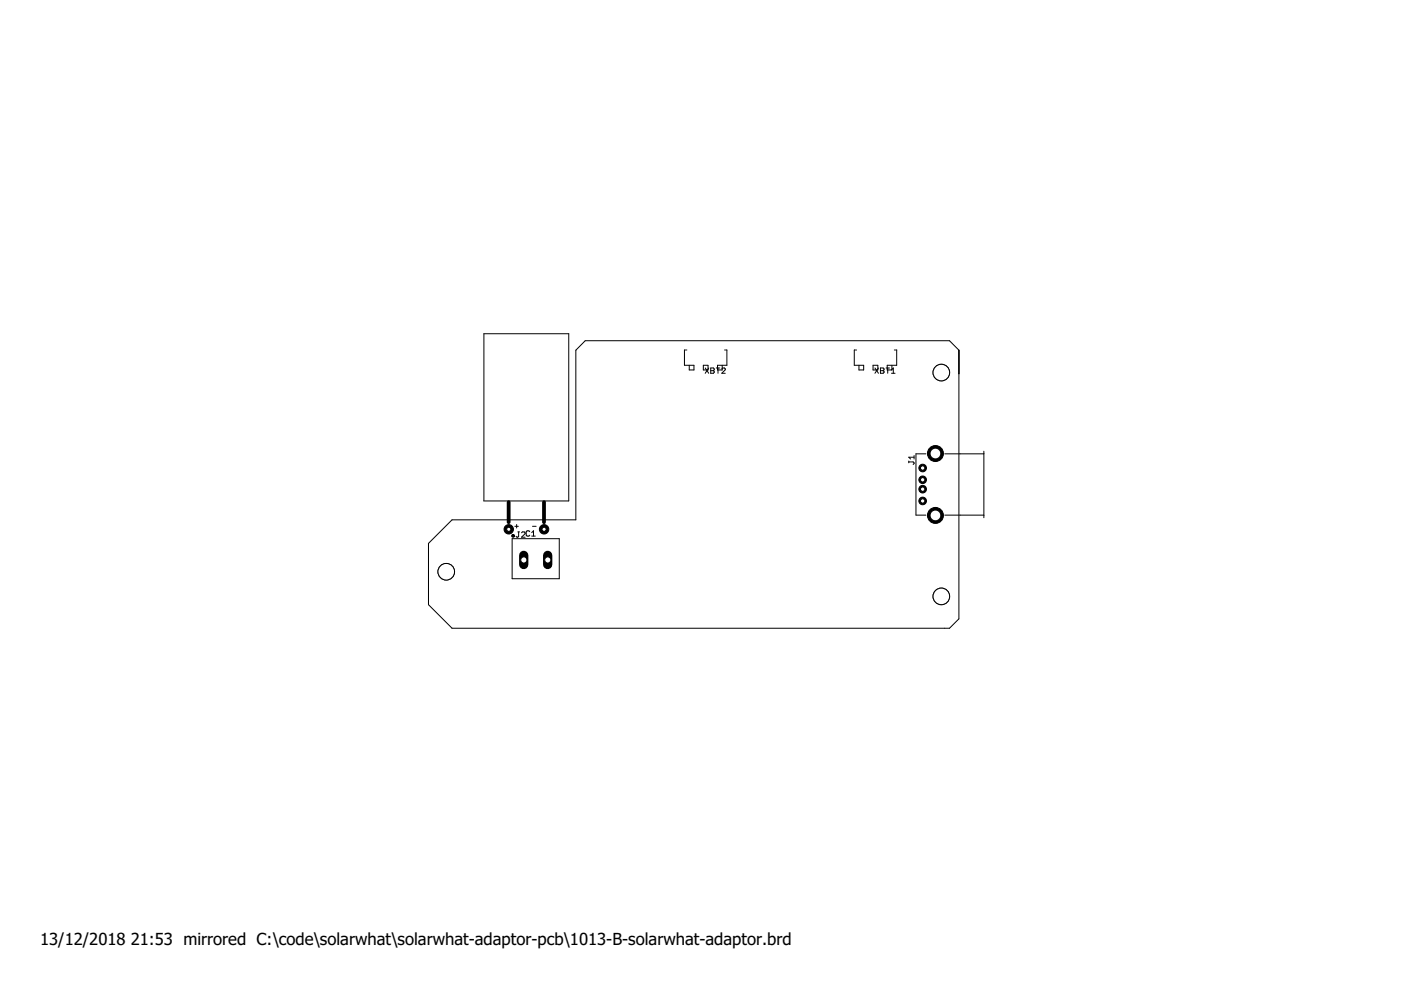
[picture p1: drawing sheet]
<svg xmlns="http://www.w3.org/2000/svg" width="297mm" height="210mm" viewBox="0 0 297 210" stroke-linecap="round" stroke-linejoin="round" font-family="sans-serif">
<g fill="none" stroke="#000" stroke-width=".21">
<path d="M102.6 70.8h18v35.4h-18zM145.6 74.2h-.5v3.2h2v1h-1v-1M149.1 77.4h1v1h-1zM149.5 78l.8 1.1M150.3 78l-.8 1.1M150.7 78h.6l.1 .2-.1 .4 .1 .4-.1 .1h-.6zM150.7 78.6h.6M151.8 78h.8M152.2 78v1.1M153 78.2l.2-.2h.4l.2 .2v.2l-.8 .7h.8M153.6 74.2h.5v3.2h-2v1h1v-1M181.6 74.2h-.5v3.2h2v1h-1v-1"/>
<path d="M185.1 77.4h1v1h-1zM185.5 78l.7 1.1M186.2 78l-.7 1.1M186.7 78h.5l.2 .2-.2 .4 .2 .4-.2 .1h-.5zM186.7 78.6h.5M187.9 78h.7M188.2 78v1.1M189 79.1h.8M189 78.4l.4-.4v1.1M189.6 74.2h.5v3.2h-2v1h1v-1M192.7 97.9h.9l.2 .2-.2 .4M192.7 97.7v.4"/>
<path d="M193.8 96.6v.7M193.8 96.9h-1.1l.4 .4M196.3 96.2h-2.1v13h2.1M200.3 96.2h8.3M208.6 95.7v14.1M108.6 114.2h10v8.5h-10zM109.2 111.6h.7M109.5 111.2v.8M109.8 112.8h.4M110 112.8v.9l-.2 .2-.4-.2M110.6 113l.2-.2h.3l.2 .2v.2l-.7 .7h.7M112.3 112.7l-.2-.2h-.3l-.2 .2v.8l.2 .2h.3l.2-.2"/>
<path d="M112.7 113.7h.8M112.7 112.9l.4-.4v1.2M112.9 111.6h.8M200.3 109.2h8.3"/>
</g>
<path d="M107.8 106.5v4.2M115.3 106.5v4.2" fill="none" stroke="#000" stroke-width=".8"/>
<g fill="#000" stroke="#000" stroke-width=".21">
<path d="M108.5 113.4h.5l.1 .2h-.4h.4l-.1 .2h-.5z" fill-rule="evenodd"/>
<circle cx="198.3" cy="96.2" r="1.69"/>
</g>
<circle cx="198.3" cy="96.2" r="1.14" fill="#fff" stroke="#000" stroke-width=".21"/>
<circle cx="198.3" cy="109.3" r="1.69" fill="#000" stroke="#000" stroke-width=".21"/>
<circle cx="198.3" cy="109.3" r="1.14" fill="#fff" stroke="#000" stroke-width=".21"/>
<circle cx="195.6" cy="99.2" r=".8" fill="#000" stroke="#000" stroke-width=".21"/>
<circle cx="195.6" cy="99.2" r=".47" fill="#fff" stroke="#000" stroke-width=".21"/>
<circle cx="195.6" cy="101.7" r=".8" fill="#000" stroke="#000" stroke-width=".21"/>
<circle cx="195.6" cy="101.7" r=".47" fill="#fff" stroke="#000" stroke-width=".21"/>
<circle cx="195.6" cy="103.7" r=".8" fill="#000" stroke="#000" stroke-width=".21"/>
<circle cx="195.6" cy="103.7" r=".47" fill="#fff" stroke="#000" stroke-width=".21"/>
<circle cx="195.6" cy="106.2" r=".8" fill="#000" stroke="#000" stroke-width=".21"/>
<circle cx="195.6" cy="106.2" r=".47" fill="#fff" stroke="#000" stroke-width=".21"/>
<path d="M111 117.8v1.9" fill="none" stroke="#000" stroke-width="2"/>
<circle cx="111.1" cy="118.7" r=".66" fill="#fff" stroke="#000" stroke-width=".21"/>
<path d="M116.1 117.8v1.9" fill="none" stroke="#000" stroke-width="2"/>
<circle cx="116.1" cy="118.7" r=".66" fill="#fff" stroke="#000" stroke-width=".21"/>
<circle cx="107.9" cy="112.2" r=".99" fill="#000" stroke="#000" stroke-width=".21"/>
<circle cx="107.9" cy="112.2" r=".44" fill="#fff" stroke="#000" stroke-width=".21"/>
<circle cx="115.4" cy="112.2" r=".99" fill="#000" stroke="#000" stroke-width=".21"/>
<circle cx="115.4" cy="112.2" r=".44" fill="#fff" stroke="#000" stroke-width=".21"/>
<g fill="none" stroke="#000" stroke-width=".21">
<path d="M203.3 79.2v-4.9l-2-2.1h-77.2l-2 2.1v35.9h-26.3l-5 5v13l5 5h105.5l2-2"/>
<circle cx="94.6" cy="121.2" r="1.76"/>
</g>
<circle cx="94.6" cy="121.2" r="1.76" fill="#fff" stroke="#000" stroke-width=".21"/>
<circle cx="199.6" cy="126.4" r="1.76" fill="none" stroke="#000" stroke-width=".21"/>
<circle cx="199.6" cy="126.4" r="1.76" fill="#fff" stroke="#000" stroke-width=".21"/>
<circle cx="199.6" cy="79" r="1.76" fill="none" stroke="#000" stroke-width=".21"/>
<circle cx="199.6" cy="79" r="1.76" fill="#fff" stroke="#000" stroke-width=".21"/>
<path d="M203.3 74.3v56.9" fill="none" stroke="#000" stroke-width=".21"/>
<g font-size="3.5">
<text x="8.5" y="200.4">13/12/2018</text>
<text x="27.7" y="200.4">21:53 mirrored C:\code\solarwhat\solarwhat-adaptor-pcb\1013-B-solarwhat-adaptor.brd</text>
</g>
</svg>
